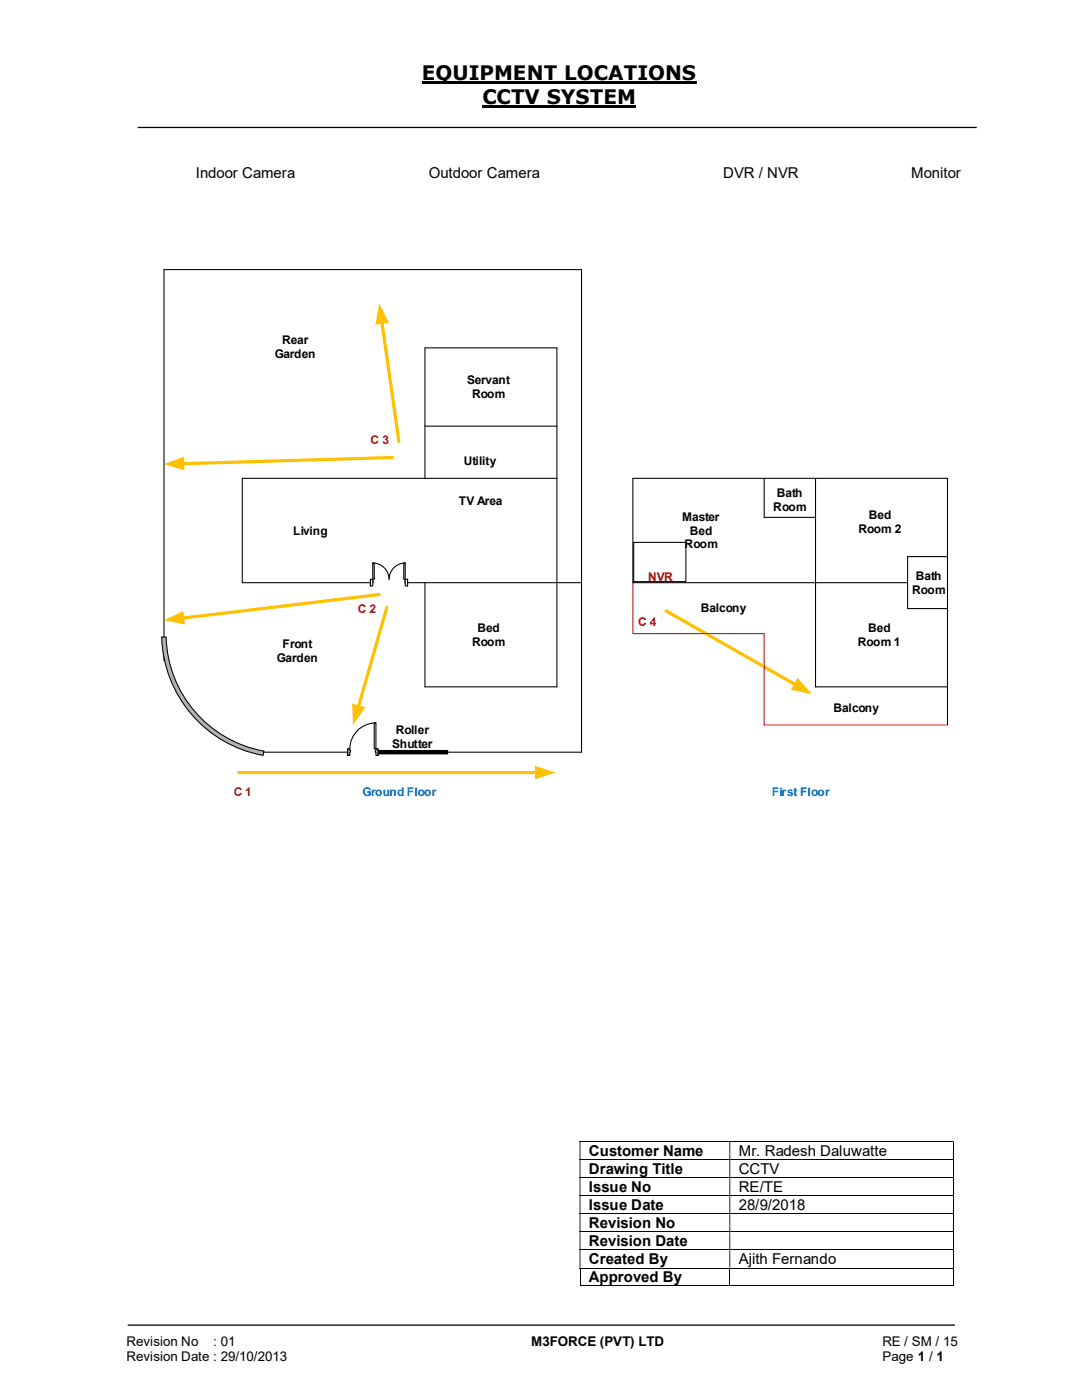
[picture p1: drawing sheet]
<svg xmlns="http://www.w3.org/2000/svg" width="216mm" height="279mm" viewBox="0 0 216 279" stroke-linecap="round" stroke-linejoin="round" font-family="sans-serif">
<path d="M84.2 16.4h54.8M96.3 21.3h30.7" fill="none" stroke="#000" stroke-width=".42"/>
<path d="M27.5 25.4h167.4M25.5 264.5h165" fill="none" stroke="#000" stroke-width=".25"/>
<g fill="none" stroke="#000" stroke-width=".2">
<path d="M115.7 227.8h74.4M115.7 231.4h74.4M115.7 235h74.4M115.7 238.6h74.4M190.2 227.9v3.5M190.2 231.5v3.4M190.2 235.1v3.4M190.2 238.7v3.5M115.7 242.3h74.4M115.7 245.8h74.4M115.7 249.4h74.4M115.7 253.1h74.4"/>
<path d="M115.7 256.6h29.8M115.7 253.2v3.5M145.6 253.2v3.5M145.7 256.6h44.4M190.2 242.3v3.4M190.2 245.9v3.4M190.2 249.5v3.5M190.2 253.2v3.5"/>
</g>
<g fill="#000">
<path d="M190.1 227.8h.2v.1h-.2zM115.7 227.9h.1v3.5h-.1zM145.5 227.9h.2v3.5h-.2z" fill-rule="evenodd"/>
<path d="M190.1 231.4h.2v.1h-.2zM115.7 231.5h.1v3.4h-.1zM145.5 231.5h.2v3.4h-.2z" fill-rule="evenodd"/>
<path d="M190.1 234.9h.2v.2h-.2zM115.7 235.1h.1v3.4h-.1zM145.5 235.1h.2v3.4h-.2z" fill-rule="evenodd"/>
<path d="M190.1 238.5h.2v.2h-.2zM115.7 238.7h.1v3.5h-.1zM145.5 238.7h.2v3.5h-.2z" fill-rule="evenodd"/>
<path d="M190.1 242.2h.2v.1h-.2zM115.7 242.3h.1v3.4h-.1zM145.5 242.3h.2v3.4h-.2z" fill-rule="evenodd"/>
<path d="M190.1 245.7h.2v.2h-.2zM115.7 245.9h.1v3.4h-.1zM145.5 245.9h.2v3.4h-.2z" fill-rule="evenodd"/>
<path d="M190.1 249.3h.2v.2h-.2zM115.7 249.5h.1v3.5h-.1zM145.5 249.5h.2v3.5h-.2z" fill-rule="evenodd"/>
</g>
<path d="M190.1 253h.2v.2h-.2zM190.1 256.6h.2v.1h-.2z" fill="#000"/>
<path d="M132.9 121.9l25.8 14.8" fill="none" stroke="#ffc000" stroke-width=".64"/>
<path d="M159.1 135.3l2.9 3.2-4.2-.8z" fill="#ffc000"/>
<path d="M189.1 137.1v7.6" fill="none" stroke="#000" stroke-width=".21"/>
<path d="M126.3 116.3v10.1h26.2v18.3h36.4" fill="none" stroke="#f00" stroke-width=".21"/>
<path d="M126.4 108.2h10.5v7.9h-10.5z" fill="#fff"/>
<path d="M84.8 85h26.3M84.8 95.5v-26.1h26.3v67.7h-26.3v-20.8M111.1 95.5h-62.8v20.8h67.7M152.5 95.5v7.8h10.2M162.7 95.5v20.8M189.1 95.5v41.6M126.4 108.2h10.5v7.9h-10.5zM189.1 111.1h-8v10.4M32.7 131.9v-78.1h83.3v96.3h-65.1M75.6 149.8h13.7v.7h-13.7z" fill="none" stroke="#000" stroke-width=".21"/>
<path d="M75.6 149.8h13.7v.7h-13.7z" fill-rule="evenodd" fill="#000"/>
<path d="M32.3 127.1h.8a23.8 23.8 0 0 0 19.6 22.8l-.2 .8a24.7 24.7 0 0 1-20.2-23.6z" fill-rule="evenodd" fill="#b3b3b3"/>
<path d="M189.1 95.5h-62.8v20.8h54.8M162.7 116.3v20.8h26.4M32.3 127.1h.8a23.8 23.8 0 0 0 19.6 22.8l-.2 .8a24.7 24.7 0 0 1-20.2-23.6zM181.1 121.5h8" fill="none" stroke="#000" stroke-width=".21"/>
<path d="M73.9 115.6h7.4v1.4h-7.4z" fill="#fff"/>
<path d="M73.9 115.6h7.4v1.4h-7.4z" fill="none" stroke="#fff" stroke-width=".21"/>
<path d="M80.9 115.6v1.3h.4v-1.3zM73.9 115.6h.5v1.3h-.5z" fill-rule="evenodd" fill="#fff"/>
<path d="M74.4 116v-.4h-.5v1.3h.5v-.6M80.9 116v-.4h.4v1.3h-.4v-.6" fill="none" stroke="#000" stroke-width=".21"/>
<path d="M80.8 116l.1 .3zM74.4 116l.1 .3z" fill-rule="evenodd" fill="#fff"/>
<path d="M73.9 115.6v1.3M74.4 112.4a3.3 3.3 0 0 1 3.2 3.2 3.3 3.3 0 0 1 3.3-3.2M74.4 116v.3M80.9 116v.3M81.3 115.6v1.3" fill="none" stroke="#000" stroke-width=".21"/>
<path d="M74.4 112.4h.3v3.2h-.3z" fill-rule="evenodd" fill="#fff"/>
<path d="M74.4 112.4h.3v3.2h-.3z" fill="none" stroke="#000" stroke-width=".21"/>
<path d="M80.6 112.4h.3v3.2h-.3z" fill-rule="evenodd" fill="#fff"/>
<path d="M80.6 112.4h.3v3.2h-.3z" fill="none" stroke="#000" stroke-width=".21"/>
<path d="M69.4 149.4h6v1.4h-6z" fill="#fff"/>
<path d="M69.4 149.4h6v1.4h-6z" fill="none" stroke="#fff" stroke-width=".21"/>
<path d="M75 149.4v1.3h.4v-1.3zM69.4 149.4h.4v1.3h-.4z" fill-rule="evenodd" fill="#fff"/>
<path d="M69.8 149.8v-.4h-.4v1.3h.4v-.6M75 149.8v-.4h.4v1.3h-.4v-.6" fill="none" stroke="#000" stroke-width=".21"/>
<path d="M74.9 149.8v.3h.1v-.3zM69.8 149.8h.1v.3h-.1z" fill-rule="evenodd" fill="#fff"/>
<path d="M69.4 149.4v1.3M69.8 149.8h.1v.3h-.1M75 149.8h-.1v.3h.1M75 144.3a5.2 5.2 0 0 0-5.2 5.1M75.4 149.4v1.3" fill="none" stroke="#000" stroke-width=".21"/>
<path d="M74.7 144.3h.3v5.1h-.3z" fill-rule="evenodd" fill="#fff"/>
<path d="M74.7 144.3h.3v5.1h-.3z" fill="none" stroke="#000" stroke-width=".21"/>
<path d="M47.6 154.2h59.5" fill="none" stroke="#ffc000" stroke-width=".64"/>
<path d="M106.8 152.8l4 1.4-4 1.3z" fill="#ffc000"/>
<path d="M76.2 64.3l3.4 23.8" fill="none" stroke="#ffc000" stroke-width=".64"/>
<path d="M75.7 60.6l1.9 3.8-2.7 .4z" fill="#ffc000"/>
<path d="M78.3 91.3l-41.9 1.2" fill="none" stroke="#ffc000" stroke-width=".64"/>
<path d="M32.7 92.6l4-1.5 .1 2.8z" fill="#ffc000"/>
<path d="M77.2 121.2l-5.7 19.9" fill="none" stroke="#ffc000" stroke-width=".64"/>
<path d="M70.3 140.4l2.6 .7-2.5 3.6z" fill="#ffc000"/>
<path d="M75.6 118.7l-39.2 4.7" fill="none" stroke="#ffc000" stroke-width=".64"/>
<path d="M32.7 123.8l3.9-1.8 .3 2.6z" fill="#ffc000"/>
<g font-size="4">
<text x="84.2" y="16">EQUIPMENT LOCATIONS</text>
<text x="96.3" y="20.8">CCTV SYSTEM</text>
</g>
<g font-size="3">
<text x="39.1" y="35.5">Indoor Camera</text>
<text x="85.6" y="35.5">Outdoor Camera</text>
<text x="144.3" y="35.5">DVR / NVR</text>
<text x="181.8" y="35.5">Monitor</text>
<text x="117.5" y="230.7">Customer Name</text>
<text x="147.4" y="230.7">Mr. Radesh Daluwatte</text>
<text x="117.5" y="234.3">Drawing Title</text>
<text x="117.5" y="237.9">Issue No</text>
<text x="147.4" y="234.3">CCTV</text>
<text x="147.4" y="237.9">RE/TE</text>
<text x="117.5" y="241.5">Issue Date</text>
<text x="117.5" y="245.1">Revision No</text>
<text x="147.4" y="241.5">28/9/2018</text>
<text x="117.5" y="248.7">Revision Date</text>
<text x="117.5" y="252.3">Created By</text>
<text x="117.5" y="255.9">Approved By</text>
<text x="147.4" y="252.3">Ajith Fernando</text>
</g>
<g font-size="2.7">
<text x="25.2" y="268.7">Revision No</text>
<text x="42.6" y="268.7">: 01</text>
<text x="106" y="268.7">M3FORCE (PVT) LTD</text>
<text x="176.1" y="268.7">RE / SM / 15</text>
<text x="25.2" y="271.7">Revision Date : 29/10/2013</text>
<text x="176.1" y="271.7">Page 1 / 1</text>
</g>
<g font-size="2.4">
<text x="54.8" y="71.4">Garden</text>
<text x="56.3" y="68.6">Rear</text>
<text x="93.2" y="76.6">Servant</text>
<text x="94.2" y="79.4">Room</text>
<text x="92.5" y="92.8">Utility</text>
<text x="91.6" y="100.8">TV Area</text>
<text x="154.3" y="102">Room</text>
<text x="155" y="99.2">Bath</text>
<text x="58.5" y="106.7">Living</text>
<text x="136.1" y="103.9">Master</text>
<text x="137.7" y="106.7">Bed</text>
<text x="171.3" y="106.3">Room 2</text>
<text x="173.4" y="103.5">Bed</text>
<text x="136.6" y="109.4">Room</text>
<text x="182" y="118.4">Room</text>
<text x="182.8" y="115.7">Bath</text>
<text x="139.8" y="122.1">Balcony</text>
<text x="56.3" y="129.4">Front</text>
<text x="94.2" y="128.9">Room</text>
<text x="95.2" y="126.1">Bed</text>
<text x="171.2" y="128.9">Room 1</text>
<text x="173.2" y="126.1">Bed</text>
<text x="55.2" y="132.2">Garden</text>
<text x="166.3" y="142">Balcony</text>
<text x="78.2" y="149.3">Shutter</text>
<text x="79" y="146.5">Roller</text>
</g>
<g font-size="2.4" fill="#c00000">
<text x="74" y="88.5">C 3</text>
<text x="129.3" y="115.9">NVR</text>
<text x="71.4" y="122.3">C 2</text>
<text x="127.3" y="125">C 4</text>
<text x="46.7" y="158.8">C 1</text>
</g>
<g font-size="2.4" fill="#0070c0">
<text x="72.3" y="158.8">Ground Floor</text>
<text x="154" y="158.8">First Floor</text>
</g>
</svg>
